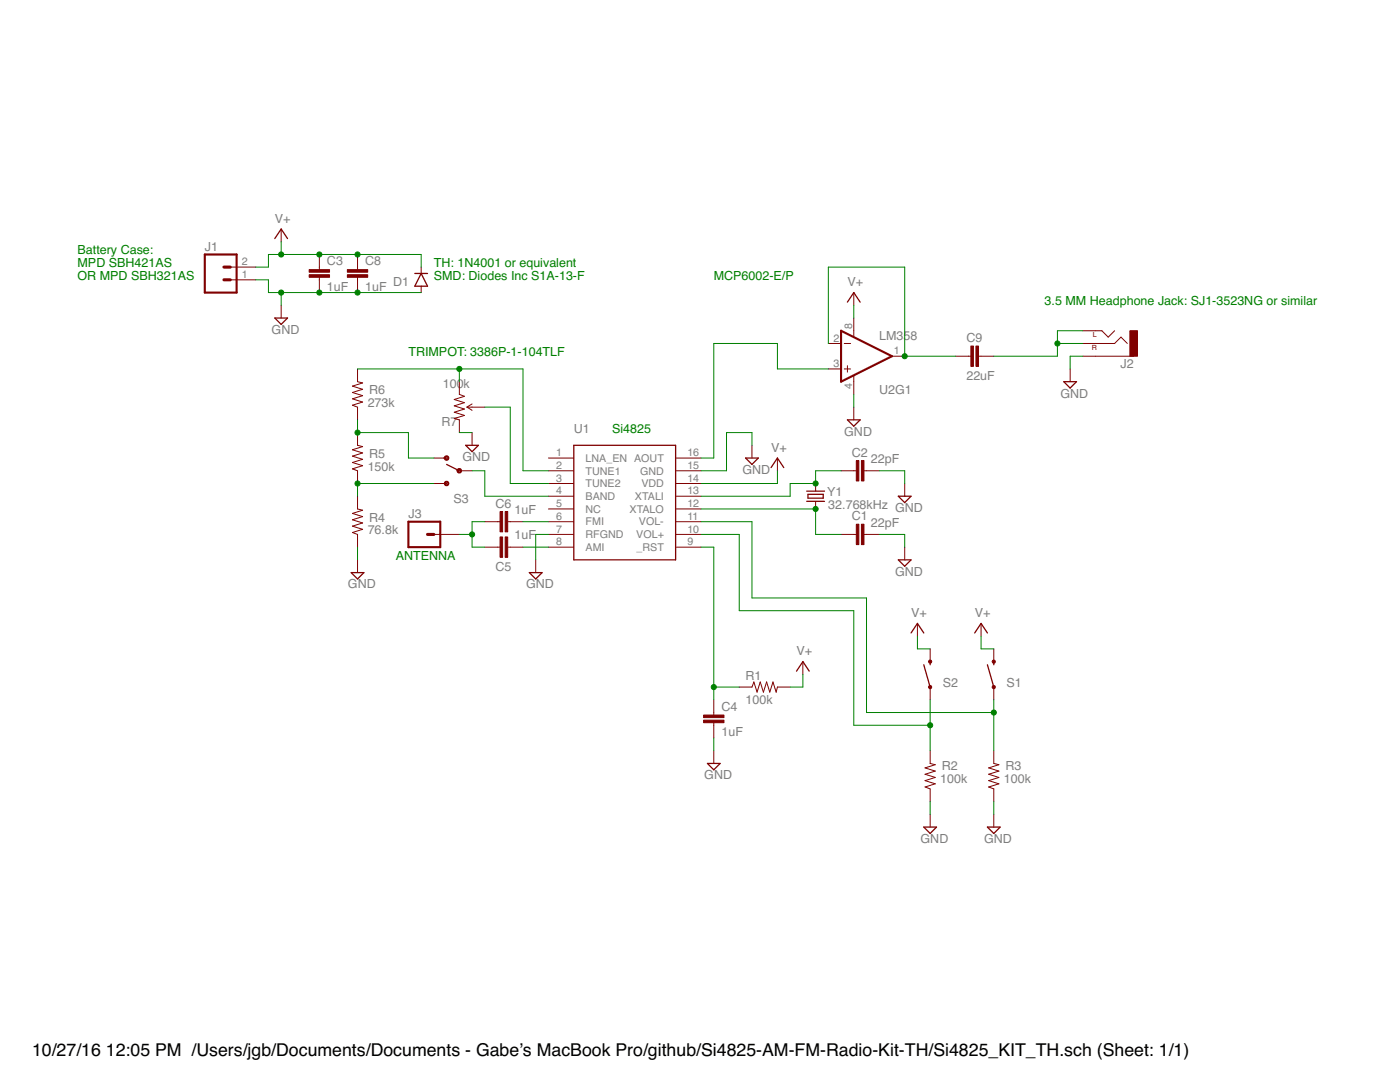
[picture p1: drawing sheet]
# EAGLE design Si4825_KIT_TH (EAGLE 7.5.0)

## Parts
C1  22pF  CAPPTH2  [CAP-PTH-SMALL2]
C2  22pF  CAPPTH2  [CAP-PTH-SMALL2]
C3  1uF  CAP_  [AXIAL-5MM]
C4  1uF  CAP_  [AXIAL-5MM]
C5  1uF  CAP_  [AXIAL-5MM]
C6  1uF  CAP_  [AXIAL-5MM]
C8  1uF  CAP_  [AXIAL-5MM]
C9  22uF  CAP_  [AXIAL-5MM]
D1  DIODEPTH  [DIODE-1N4001]
J1  M02PTH  [1X02]
J2  AUDIO-JACKPTH  [AUDIO-JACK]
J3  M01PTH  [1X01]
R1  100k  RESISTORAXIAL-0.3  [AXIAL-0.3]
R2  100k  RESISTORAXIAL-0.3  [AXIAL-0.3]
R3  100k  RESISTORAXIAL-0.3  [AXIAL-0.3]
R4  76.8k  RESISTORAXIAL-0.3  [AXIAL-0.3]
R5  150k  RESISTORAXIAL-0.3  [AXIAL-0.3]
R6  273k  RESISTORAXIAL-0.3  [AXIAL-0.3]
R7  100k  BOURNS_3386P  [BOURNS_3386P]
S1  SWITCH-MOMENTARY-2PTH  [TACTILE-PTH]
S2  SWITCH-MOMENTARY-2PTH  [TACTILE-PTH]
S3  SWITCH-SPDTPTH  [SWITCH-SPDT]
U1  SI4825  [SO16]
U2  LM358  [DIP08]
Y1  32.768kHz  CRYSTALTC26H  [TC26H]

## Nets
GND: C1.2 C2.2 C3.P$2 C4.P$2 C8.P$2 D1.A J1.1 J2.SLEEVE R2.P$1 R3.P$1 R4.P$1 R7.P$3(CW) U1.7(RFGND) U1.15(GND) U2.4(V-)
N$1: C5.P$2 U1.8(AMI)
N$2: C1.1 U1.12(XTALO) Y1.2
N$3: C2.1 U1.13(XTALI) Y1.1
N$4: C4.P$1 R1.P$1 U1.9(_RST)
N$5: R2.P$2 S2.1 U1.10(VOL+)
N$6: R3.P$2 S1.1 U1.11(VOL-)
N$7: S3.2(P) U1.4(BAND)
N$8: R4.P$2 R5.P$1 S3.3(S)
N$9: R5.P$2 R6.P$1 S3.1(O)
N$10: R6.P$2 R7.P$1(CCW) U1.2(TUNE1)
N$11: C6.P$2 U1.6(FMI)
N$12: R7.P$2(WIPER) U1.3(TUNE2)
N$13: C9.P$1 U2.1(OUT) U2.2(-IN)
N$14: U1.16(AOUT) U2.3(+IN)
N$15: C5.P$1 C6.P$1 J3.1
N$18: C9.P$2 J2.RING(RIGHT) J2.TIP(LEFT)
V+: C3.P$1 C8.P$1 D1.C J1.2 R1.P$2 S1.3 S2.3 U1.14(VDD)
Unconnected: U1.1(LNA_EN) U1.5(NC) U2.5(+IN) U2.6(-IN) U2.7(OUT)

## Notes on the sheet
- Battery Case:
- MPD SBH421AS | TH: 1N4001 or equivalent
- OR MPD SBH321AS | SMD: Diodes Inc S1A-13-F | MCP6002-E/P
- 3.5 MM Headphone Jack: SJ1-3523NG or similar
- TRIMPOT: 3386P-1-104TLF
- Si4825
- ANTENNA

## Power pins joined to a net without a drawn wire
V+: U2.8(V+)

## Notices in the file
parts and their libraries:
SparkFun-Connectors: Licensing: Creative Commons ShareAlike 4.0 International - https://creativecommons.org/licenses/by-sa/4.0
